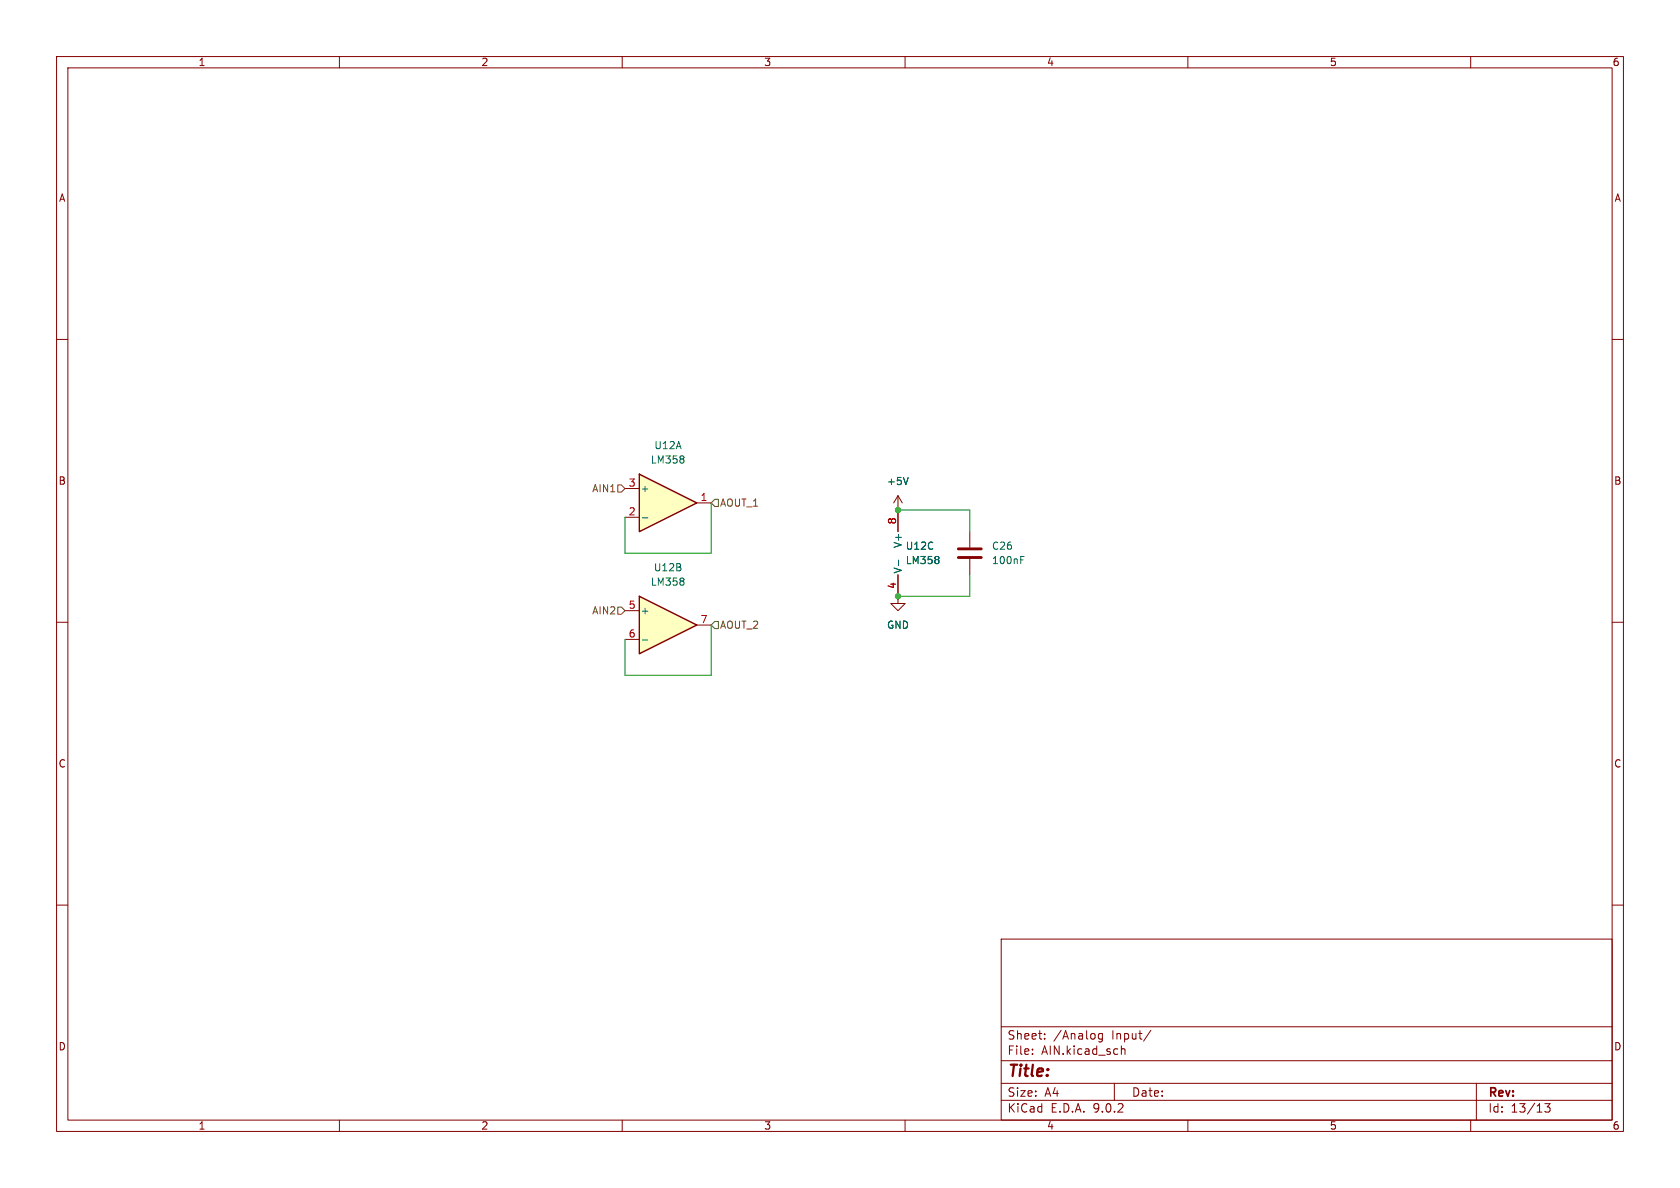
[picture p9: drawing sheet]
<svg xmlns="http://www.w3.org/2000/svg" width="297mm" height="210mm" viewBox="0 0 297 210" stroke-linecap="round" stroke-linejoin="round" font-family="sans-serif">
<g fill="none" stroke="#840000" stroke-width=".18">
<path d="M10 10h277v190h-277zM12 12h273v186h-273zM60 10v2M110 10v2M160 10v2M210 10v2M260 10v2M10 60h2M285 60h2M10 110h2M158.7 105.4v1.3h1.3l-1.3 1.3-1.2-1.3h1.2M158.7 105.4h.1"/>
<path d="M285 110h2M10 160h2M177 166h108v32h-108zM285 160h2M60 198v2M110 198v2M160 198v2M177 194.5h108M177 191.5h108M177 187.5h108M177 181.5h108M182.5 186.3v.1"/>
<path d="M182.5 185.5v.1M184.7 183.6v.1M184.7 182.8v.1M194.9 182.7v1.2l-.3 .3-.4-.1M194.9 182.8l-.4-.1-.3 .3v.4l.1 .2h.6M197 191.5v3M198.2 184.9v1.5M198.2 185.5l.3-.1 .3 .1 .1 .9M203.5 182.1l-1.3 2M210 198v2M260 198v2M261 191.5v6.5"/>
<path d="M273.1 195.1h.9l-.5 .6 .5 .1v.7l-.3 .1h-.4l-.2-.1"/>
</g>
<path d="M113 105.4l10.2 5.1-10.2 5.1z" fill="#ffffc2"/>
<path d="M113 105.4l10.2 5.1-10.2 5.1z" fill="none" stroke="#840000" stroke-width=".25"/>
<path d="M110.5 108h2.5M110.5 113h2.5M123.2 110.5h2.5" fill="none" stroke="#840000" stroke-width=".18"/>
<path d="M113.6 113.1h.9M120.9 102.3v.3M120.9 102.8v.5" fill="none" stroke="#006464" stroke-width=".18"/>
<path d="M113 83.8l10.2 5.1-10.2 5.1z" fill="#ffffc2"/>
<path d="M113 83.8l10.2 5.1-10.2 5.1z" fill="none" stroke="#840000" stroke-width=".25"/>
<path d="M110.5 86.4h2.5M110.5 91.4h2.5M123.2 88.9h2.5M158.7 90.2h.1M158.7 87.6v6.4M158.7 87.6l-.7 1.3M158.7 87.6l.8 1.3M171.4 94v2.8M171.4 98.8v2.8M158.7 105.4h.1M158.7 101.6v3.8" fill="none" stroke="#840000" stroke-width=".18"/>
<path d="M113.6 91.5h.9M120.9 80.7v.3M120.9 81.3v.4M158.8 99v1M160.6 84.4l-.5 1.3M165.9 98.5v.3M165.9 99v.5M180.5 99h.4M180.5 98.4h.6" fill="none" stroke="#006464" stroke-width=".18"/>
<path d="M169.4 97h4.1M169.4 98.6h4.1" fill="none" stroke="#840000" stroke-width=".51"/>
<path d="M109.2 85.7h.7l.6 .7-.6 .6h-.7zM126.4 88.3h.6v1.2h-.6l-.7-.6zM109.2 107.3h.7l.6 .7-.6 .6h-.7zM126.4 109.9h.6v1.2h-.6l-.7-.6z" fill="none" stroke="#725600" stroke-width=".18"/>
<path d="M125.7 88.9v8.9h-15.2v-6.4M158.7 90.2h12.7v3.8M125.7 110.5v8.9h-15.2v-6.4M171.4 101.6v3.8h-12.7" fill="none" stroke="#009600" stroke-width=".18"/>
<g fill="#009600" stroke="#009600" stroke-width=".18">
<circle cx="158.7" cy="105.4" r=".46"/>
<circle cx="158.7" cy="90.2" r=".46"/>
</g>
<text font-size="2.8" fill="#840000" x="178" y="190.9">Title:</text>
<g font-size="2.1" fill="#840000">
<text x="178" y="184">Sheet:</text>
<text x="186.2" y="184">/Analog</text>
<text x="196.6" y="184">Input/</text>
<text x="178" y="186.7">File:</text>
<text x="184.1" y="186.7">AIN.kicad_sch</text>
<text x="178" y="196.9">KiCad</text>
<text x="178" y="194.1">Size:</text>
<text x="184.7" y="194.1">A4</text>
<text x="185.7" y="196.9">E.D.A.</text>
<text x="193.3" y="196.9">9.0.2</text>
<text x="200" y="194.1">Date:</text>
<text x="263" y="194.3">Rev:</text>
<text x="263" y="196.9">Id:</text>
<text x="267.1" y="196.9">13/13</text>
</g>
<g font-size="1.8" fill="#840000">
<text x="35" y="11.9">1</text>
<text x="85" y="11.9">2</text>
<text x="135" y="11.9">3</text>
<text x="185" y="11.9">4</text>
<text x="235" y="11.9">5</text>
<text x="285" y="11.9">6</text>
<text x="10.3" y="35.9">A</text>
<text x="285.3" y="35.9">A</text>
<text x="10.3" y="85.9">B</text>
<text x="285.3" y="85.9">B</text>
<text x="10.3" y="135.9">C</text>
<text x="285.3" y="135.9">C</text>
<text x="10.3" y="185.9">D</text>
<text x="285.3" y="185.9">D</text>
<text x="35" y="199.9">1</text>
<text x="85" y="199.9">2</text>
<text x="135" y="199.9">3</text>
<text x="185" y="199.9">4</text>
<text x="235" y="199.9">5</text>
<text x="285" y="199.9">6</text>
</g>
<g font-size="1.8" fill="#006464">
<text x="115" y="82.1">LM358</text>
<text x="115.6" y="79.6">U12A</text>
<text x="113.2" y="87.2">+</text>
<text x="156.7" y="86">+5V</text>
<text x="115.5" y="101.2">U12B</text>
<text x="159.6" y="101.5" transform="rotate(-90 159.6 101.5)">V-</text>
<text x="159.6" y="97" transform="rotate(-90 159.6 97)">V+</text>
<text x="160" y="97.4">U12C</text>
<text x="160" y="99.9">LM358</text>
<text x="175.3" y="99.9">100nF</text>
<text x="175.3" y="97.4">C26</text>
<text x="115" y="103.7">LM358</text>
<text x="113.2" y="108.8">+</text>
<text x="156.7" y="111.4">GND</text>
</g>
<g font-size="1.8" fill="#725600">
<text x="104.6" y="87.2">AIN1</text>
<text x="127.2" y="89.8">AOUT_1</text>
<text x="104.6" y="108.8">AIN2</text>
<text x="127.2" y="111.4">AOUT_2</text>
</g>
<g font-size="1.8" fill="#a90000">
<text x="111.1" y="86.1">3</text>
<text x="123.8" y="88.6">1</text>
<text x="111.1" y="91.2">2</text>
<text x="158.5" y="92.8" transform="rotate(-90 158.5 92.8)">8</text>
<text x="111.1" y="107.7">5</text>
<text x="158.5" y="104.2" transform="rotate(-90 158.5 104.2)">4</text>
<text x="111.1" y="112.8">6</text>
<text x="123.8" y="110.2">7</text>
</g>
</svg>
